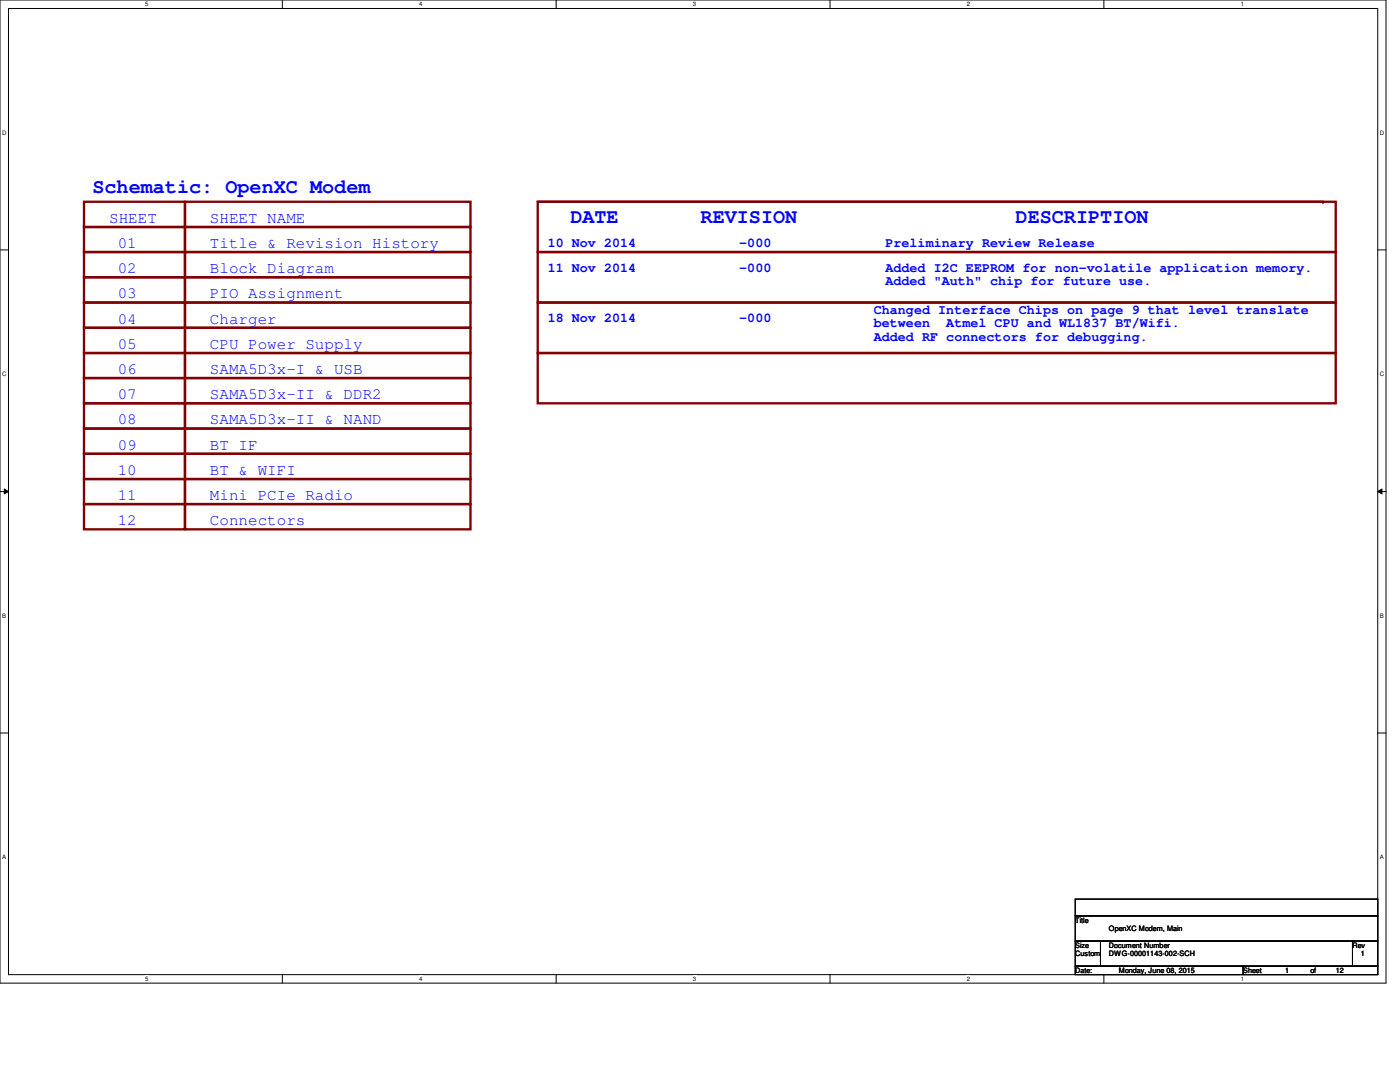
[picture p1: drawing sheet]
<svg xmlns="http://www.w3.org/2000/svg" width="279mm" height="216mm" viewBox="0 0 279 216" stroke-linecap="round" stroke-linejoin="round" font-family="sans-serif">
<path d="M0 0h276.6v196.2h-276.6zM1.7 1.7h273.3v192.8h-273.3z" fill="none" stroke="#000" stroke-width=".2"/>
<g fill="#fff">
<path d="M29 .2h.6v1.3h-.6z"/>
<path d="M29 194.6h.6v1.4h-.6z"/>
</g>
<path d="M56.3 0v1.7M56.3 194.5v1.7" fill="none" stroke="#000" stroke-width=".2"/>
<g fill="#fff">
<path d="M83.7 .2h.6v1.3h-.6z"/>
<path d="M83.7 194.6h.6v1.4h-.6z"/>
</g>
<path d="M111 0v1.7M111 194.5v1.7" fill="none" stroke="#000" stroke-width=".2"/>
<g fill="#fff">
<path d="M138.3 .2h.6v1.3h-.6z"/>
<path d="M138.3 194.6h.6v1.4h-.6z"/>
</g>
<path d="M165.7 0v1.7M165.7 194.5v1.7" fill="none" stroke="#000" stroke-width=".2"/>
<g fill="#fff">
<path d="M193 .2h.6v1.3h-.6z"/>
<path d="M193 194.6h.6v1.4h-.6z"/>
</g>
<path d="M220.3 0v1.7M220.3 194.5v1.7" fill="none" stroke="#000" stroke-width=".2"/>
<g fill="#fff">
<path d="M247.6 .2h.6v1.3h-.6z"/>
<path d="M247.6 194.6h.6v1.4h-.6z"/>
<path d="M.4 25.8h.9v1.3h-.9z"/>
<path d="M275.4 25.8h.8v1.3h-.8z"/>
<path d="M.4 74h.9v1.3h-.9z"/>
<path d="M275.4 74h.8v1.3h-.8z"/>
</g>
<path d="M0 49.9h1.7M275 49.9h1.6" fill="none" stroke="#000" stroke-width=".2"/>
<g fill="#fff">
<path d="M.4 122.2h.8v1.3h-.8z"/>
<path d="M275.4 122.2h.7v1.3h-.7z"/>
</g>
<path d="M0 98.1h1.7M.8 97.6l.9 .5-.9 .5zM275 98.1l.8-.5v1zM275 98.1h1.6" fill="none" stroke="#000" stroke-width=".2"/>
<path d="M.8 97.6l.9 .5-.9 .5zM275 98.1l.8-.5v1z" fill="#000"/>
<g fill="#fff">
<path d="M.4 170.3h.8v1.4h-.8z"/>
<path d="M275.4 170.3h.7v1.4h-.7z"/>
</g>
<path d="M0 146.3h1.7M275 146.3h1.6" fill="none" stroke="#000" stroke-width=".2"/>
<g fill="none" stroke="#800000" stroke-width=".47">
<path d="M16.8 40.3h20.1v5h-20.1zM16.8 45.3h20.1v5h-20.1zM16.8 50.3h20.1v5h-20.1zM16.8 55.3h20.1v5.1h-20.1zM36.9 40.3h57v5h-57zM36.9 45.3h57v5h-57zM36.9 50.3h57v5h-57zM36.9 55.3h57v5.1h-57zM107.3 40.3h156.7M16.8 60.4h20.1v5h-20.1zM16.8 65.4h20.1v5h-20.1zM16.8 70.4h20.1v5h-20.1z"/>
<path d="M16.8 75.4h20.1v5.1h-20.1zM36.9 60.4h57v5h-57zM36.9 65.4h57v5h-57zM36.9 70.4h57v5h-57zM36.9 75.4h57v5.1h-57zM16.8 80.5h20.1v5h-20.1zM16.8 85.5h20.1v5.1h-20.1zM16.8 90.6h20.1v5h-20.1zM16.8 95.6h20.1v5h-20.1zM36.9 80.5h57v5h-57zM36.9 85.5h57v5.1h-57zM36.9 90.6h57v5h-57z"/>
<path d="M36.9 95.6h57v5h-57z"/>
</g>
<circle cx="264" cy="40.3" r=".23" fill="#800000"/>
<path d="M107.3 40.3h159.3v10h-159.3zM107.3 50.3h159.3v10.1h-159.3zM107.3 60.4h159.3v10h-159.3zM107.3 70.4h159.3v10.1h-159.3zM16.8 100.6h20.1v5h-20.1zM36.9 100.6h57v5h-57z" fill="none" stroke="#800000" stroke-width=".47"/>
<path d="M214.6 179.4h60.4v3.4h-60.4zM214.6 182.8h60.4v5h-60.4zM214.6 187.8h5v5h-5zM214.6 192.8h33.5v1.7h-33.5zM219.6 187.8h50.3v5h-50.3zM248.1 192.8h26.9v1.7h-26.9zM269.9 187.8h5.1v5h-5.1z" fill="none" stroke="#000" stroke-width=".2"/>
<g font-size="4" fill="#00f">
<text x="18.5" y="38.6">Schematic: OpenXC Modem</text>
<text x="113.8" y="44.5">DATE</text>
<text x="139.8" y="44.5">REVISION</text>
<text x="202.7" y="44.5">DESCRIPTION</text>
</g>
<g font-size="3.2" fill="#00f">
<text x="21.8" y="44.4">SHEET</text>
<text x="41.9" y="44.4">SHEET NAME</text>
<text x="23.5" y="49.4">01</text>
<text x="41.9" y="49.4">Title &amp; Revision History</text>
<text x="23.5" y="54.5">02</text>
<text x="23.5" y="59.5">03</text>
<text x="41.9" y="54.5">Block Diagram</text>
<text x="41.9" y="59.5">PIO Assignment</text>
<text x="23.5" y="64.6">04</text>
<text x="41.9" y="64.6">Charger</text>
<text x="23.5" y="69.6">05</text>
<text x="41.9" y="69.6">CPU Power Supply</text>
<text x="23.5" y="74.6">06</text>
<text x="41.9" y="74.6">SAMA5D3x-I &amp; USB</text>
<text x="23.5" y="79.6">07</text>
<text x="41.9" y="79.6">SAMA5D3x-II &amp; DDR2</text>
<text x="23.5" y="84.7">08</text>
<text x="23.5" y="89.7">09</text>
<text x="41.9" y="84.7">SAMA5D3x-II &amp; NAND</text>
<text x="41.9" y="89.7">BT IF</text>
<text x="23.5" y="94.7">10</text>
<text x="41.9" y="94.7">BT &amp; WIFI</text>
<text x="23.5" y="99.7">11</text>
<text x="41.9" y="99.7">Mini PCIe Radio</text>
<text x="23.5" y="104.8">12</text>
<text x="41.9" y="104.8">Connectors</text>
</g>
<g font-size="2.7" fill="#00f">
<text x="109.3" y="49.2">10 Nov 2014</text>
<text x="147.5" y="49.2">-000</text>
<text x="176.7" y="49.2">Preliminary Review Release</text>
<text x="109.3" y="54.2">11 Nov 2014</text>
<text x="147.5" y="54.2">-000</text>
<text x="176.7" y="56.9">Added &quot;Auth&quot; chip for future use.</text>
<text x="176.7" y="54.2">Added I2C EEPROM for non-volatile application memory.</text>
<text x="109.3" y="64.3">18 Nov 2014</text>
<text x="147.5" y="64.3">-000</text>
<text x="174.4" y="65.3">between</text>
<text x="174.4" y="62.6">Changed Interface Chips on page 9 that level translate</text>
<text x="188.8" y="65.3">Atmel CPU and WL1837 BT/Wifi.</text>
<text x="174.4" y="67.9">Added RF connectors for debugging.</text>
</g>
<g font-size="1.5">
<text x="214.6" y="184.1">Title</text>
<text x="221.3" y="185.8">OpenXC Modem, Main</text>
<text x="214.6" y="189.1">Size</text>
<text x="214.6" y="190.8">Custom</text>
<text x="221.3" y="189.1">Document Number</text>
<text x="221.3" y="190.8">DWG-00001143-002-SCH</text>
<text x="269.9" y="189.1">Rev</text>
<text x="271.6" y="190.8">1</text>
<text x="214.6" y="194.1">Date:</text>
<text x="223.3" y="194.1">Monday, June 08, 2015</text>
<text x="248.1" y="194.1">Sheet</text>
<text x="256.5" y="194.1">1</text>
<text x="261.5" y="194.1">of</text>
<text x="266.6" y="194.1">12</text>
</g>
<g font-size="1.2">
<text x="29" y="1.3">5</text>
<text x="83.7" y="1.3">4</text>
<text x="138.3" y="1.3">3</text>
<text x="193" y="1.3">2</text>
<text x="247.6" y="1.3">1</text>
<text x=".4" y="26.9">D</text>
<text x="275.4" y="26.9">D</text>
<text x=".4" y="75.1">C</text>
<text x="275.4" y="75.1">C</text>
<text x=".4" y="123.3">B</text>
<text x="275.4" y="123.3">B</text>
<text x=".4" y="171.4">A</text>
<text x="275.4" y="171.4">A</text>
<text x="29" y="195.7">5</text>
<text x="83.7" y="195.7">4</text>
<text x="138.3" y="195.7">3</text>
<text x="193" y="195.7">2</text>
<text x="247.6" y="195.7">1</text>
</g>
</svg>
